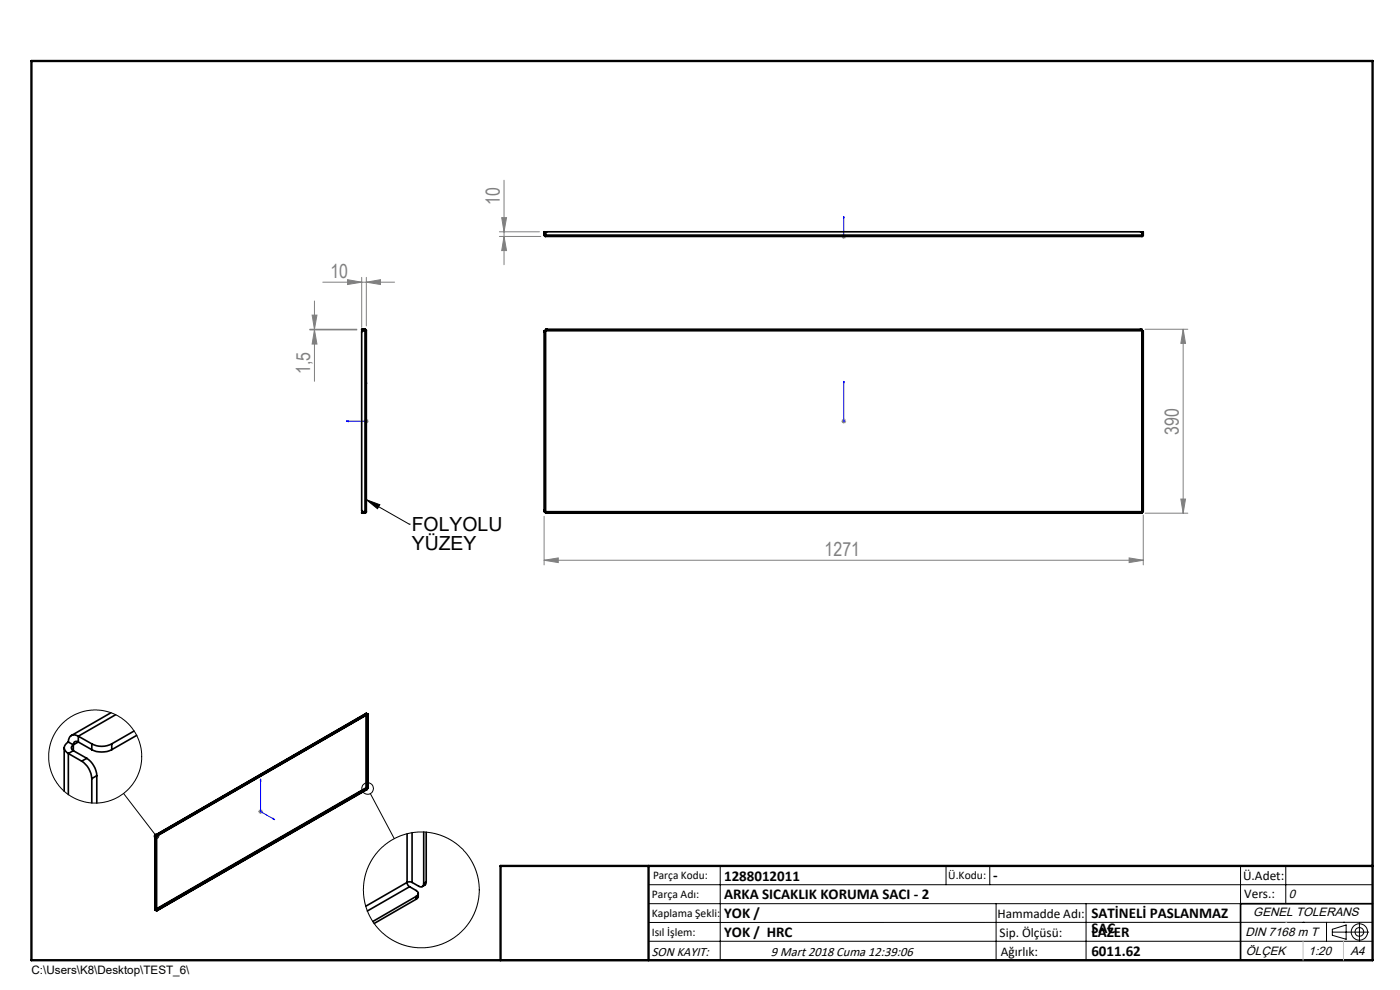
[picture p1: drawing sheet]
<svg xmlns="http://www.w3.org/2000/svg" width="297mm" height="210mm" viewBox="0 0 297 210" stroke-linecap="round" stroke-linejoin="round" font-family="sans-serif">
<g fill="none" stroke="#000" stroke-width=".21">
<path d="M77.7 106l2.9 1.1-.5 .8zM77.7 106l9.1 5.2M86.8 111.2h.1M26.2 168.3l6.7 8.7M78.6 168.3l5 9.6M137.6 187.7h153.6M137.6 191.7h153.6M137.6 199.7h153.6M152.8 183.7v20M200.7 183.7v4M210 183.7v4M211.3 191.7v12"/>
<path d="M230.4 191.7v12M263.2 183.7v20M272.8 183.7v8M276.4 195.6h.1M281.4 195.6v4.1M282.6 197.7h7.8M282.6 197.1l3-.9v3l-3-.8zM285 195.6h.1M288.4 195.8v3.8M291.2 195.6l-153.6 .1"/>
<circle cx="33.2" cy="177.4" r=".49"/>
<circle cx="78" cy="167.3" r="1.24"/>
<circle cx="288.4" cy="197.7" r="1.74"/>
<circle cx="288.4" cy="197.7" r=".93"/>
</g>
<g fill="none" stroke="#00f" stroke-width=".21">
<path d="M179 45.9v.4v-.4M179 50.1v.2zM179 50.2h.1M179 45.9v4.3M73.5 89.4l.4-.2v.3zM77.7 80.9l.1 .4h-.2zM77.7 80.9v8.5h-4.2M179 89.2v.3zM179 80.9v.4v-.4M179 89.4h.1M179 80.9v8.5M55.3 165.2l.1 .4-.2-.1z"/>
<path d="M55.3 165.2v6.9l3 1.8M58 173.6l.3 .3-.3-.1z"/>
</g>
<g fill="none" stroke="#808080" stroke-width=".21">
<path d="M106.9 38.2v18M68.5 59.9h15.2M73.7 59.3l3 .6-3 .5zM76.7 58.8v10.7M77.7 59.9l3-.6v1.1zM77.7 58.8v10.3M105.9 50.2h8.8M105.9 49.2h8.5M106.4 46.2h1.1l-.6 3zM106.9 50.2l.6 3h-1.1zM178.5 50.2h1M178.6 49.8l.8 .7"/>
<path d="M179 49.7v1M179.4 49.8l-.8 .7M65.7 69.8h10M65.7 70h10M66.2 66.8h1l-.5 3zM66.7 63.8v17.1M66.7 70l.5 3h-1zM242.9 69.8h9.1M251 69.8v39.1M251 69.8l.5 3h-1zM77.2 89.4h1M77.4 89l.7 .7"/>
<path d="M77.7 88.9v.9M78.1 89l-.7 .7M178.5 89.4h1M178.6 89l.8 .7M179 88.9v.9M179.4 89l-.8 .7M115.4 118.8l3-.5v1zM115.4 109.5v10.3M115.4 118.8h127.1M239.5 118.3l3 .5-3 .5zM242.5 109.2v10.6M242.9 108.9h9.1"/>
<path d="M250.5 105.9h1l-.5 3zM54.8 172.1h1M54.9 171.8l.7 .7M55.3 171.7v.9M55.6 171.8l-.7 .7"/>
</g>
<path d="M291.2 191.7h-28v12M106.2 203.7h185" fill="none" stroke="#000" stroke-width=".35"/>
<path d="M6.7 12.9h284.5v190.8h-284.5zM137.6 183.7v20M291.2 183.7h-185v20" fill="none" stroke="#000" stroke-width=".5"/>
<path d="M272.8 195.6h.1M276.4 199.7v4M285 199.7v4" fill="none" stroke="#c0c0c0" stroke-width=".21"/>
<path d="M77.7 106l2.9 1.1-.5 .8z" fill="#000"/>
<g fill="#00f">
<path d="M179 89.2v.3zM179 80.9v.4z"/>
<path d="M179 45.9v.4zM179 50.1v.2z"/>
<path d="M73.5 89.4l.4 .1v-.3zM77.7 80.9l-.1 .4h.2z"/>
<path d="M58 173.6l.3 .3-.3-.1zM55.3 165.2l.1 .4-.2-.1zM297.1 57.5v.2zM297.1 49.1v.4z"/>
</g>
<g fill="#808080">
<path d="M77.7 59.9l3-.6v1.1zM73.7 59.3l3 .6-3 .5z"/>
<path d="M115.4 118.8l3-.5v1zM239.5 118.3l3 .5-3 .5z"/>
<path d="M250.5 105.9h1l-.5 3zM251 69.8l.5 3h-1z"/>
<path d="M106.9 50.2l.6 3h-1.1zM106.4 46.2h1.1l-.6 3z"/>
<path d="M66.2 66.8h1l-.5 3zM66.7 70l.5 3h-1z"/>
</g>
<g fill="none" stroke="#000" stroke-width=".35">
<path d="M115.4 49.9l.3 .3M115.4 49.5v-.3h.2v.3M115.4 49.5v.4M115.4 49.9h.2M115.4 49.5h.2M115.6 49.9l.1 .1M115.6 49.5v.4M115.7 49.9v-.6l.3-.1h126l.2 .1 .1 .6M115.7 49.9v.3M115.7 49.9h126.6M115.7 50.2h126.6M242.3 49.9v.3"/>
<path d="M242.4 49.5v-.3h.1v.3M242.4 49.9l-.1 .1M242.4 49.5v.4M242.4 49.9h.1M242.4 49.5h.1M242.5 49.9l-.2 .3M242.5 49.5v.4M77 69.8h-.3v.2h.3M77 69.8h.4M77 70h.4M77 69.8v.2M77.4 70.2h-.5l-.2 .1v38.1l.3 .1h.4"/>
<path d="M77.4 70.2h.3M77.4 69.8l.3 .4M77.4 70l.2 .2M77.4 69.8v.2M77.4 70.2v38.3M77.7 70.2v38.3M115.4 70.4h.2M115.4 70.4v37.9M115.6 70.2h-.2v.2M115.6 70.2v.2M115.6 70.2h.1M115.6 70.4v37.9"/>
<path d="M115.7 70h.3M115.7 70v.2M115.7 70.2v38.3M115.7 70.2h126.6M116 69.8h-.3v.2M116 69.8v.2M116 69.8h125.9M116 70h125.9M241.9 69.8h.4v.2M241.9 70h.4M241.9 69.8v.2M242.3 70v.2"/>
<path d="M242.3 70.2h.1M242.3 70.2v38.3M242.4 70.2h.1v.2M242.4 70.2v.2M242.4 70.4h.1M242.4 70.4v37.9M242.5 70.4v37.9M77 108.7h-.3v.2h.3M77 108.9h.4M77 108.7h.4M77 108.7v.2M77.4 108.5h.3"/>
<path d="M77.4 108.7v.2M77.6 108.5l-.2 .2M77.7 108.5l-.3 .4M115.4 108.3v.2h.2M115.4 108.3h.2M115.6 108.3v.2M115.6 108.5h.1M115.7 108.7v.2h.3M115.7 108.7h.3M115.7 108.5v.2M115.7 108.5h126.6M116 108.7v.2"/>
<path d="M116 108.9h125.9M116 108.7h125.9M241.9 108.7h.4M241.9 108.7v.2M242.3 108.7v.2h-.4M242.3 108.5v.2M242.3 108.5h.1M242.4 108.3v.2M242.4 108.3h.1M242.5 108.3v.2h-.1M13.6 158.6v9.2M14.5 157.4a1.28 1.28 0 0 0-.9 1.2 1.28 1.28 0 0 0 .9 1.2"/>
<path d="M14.5 159.8v8.7M14.5 159.8l2.8 1.7M14.5 157.4l1.1 .6M15.6 158a.66 .66 0 0 0-.5 .6 .66 .66 0 0 0 .5 .6M15.6 159.2l-1.1 .6M15.6 159.2l2.8 1.7M15.6 158v1.2M16.6 156.2a1.3 1.3 0 0 0-1.5-.2 1.3 1.3 0 0 0-.6 1.4M16.6 157.4a.65 .65 0 0 0-.7-.1 .65 .65 0 0 0-.3 .7M16.6 156.2l2.9 1.6M16.6 156.2v1.2M16.6 157.4l2.9 1.6"/>
<path d="M16.6 157.4l-1 .6M19.5 159a4.8 4.8 0 0 0 4.2 0M19.5 157.8a4.5 4.5 0 0 0 4.2 0M19.5 157.8v1.2M23.5 151.2l-8.4 4.8M23.7 157.8v1.2M24.5 151.6l-7.9 4.6M28.4 155.1l-4.7 2.7M29 156l-5.3 3M77.7 151.7v15.4M77.8 151.3l-44.9 25.9M77.8 151.3l-44.8 25.9"/>
<path d="M77.8 151.3l.1 .1M77.8 151.7v15.4M77.9 151.4v.1M77.9 151.5l-44.5 25.7M77.9 151.6l-44.5 25.7M77.9 151.4l.1 .1M77.9 151.5v.1M77.9 151.5h.1M77.9 151.5l.1 .2M78 151.5l.1 .2M78 151.5h-.1M78 151.7v15.4"/>
<path d="M78.1 151.7h-.1M78.1 151.7v15.4M17.3 161.5a4.7 4.7 0 0 1 2.2 3.7M18.4 160.9a4.8 4.8 0 0 1 2.1 3.6M18.4 160.9l-1.1 .6M19.5 165.2v5.1M20.5 164.5l-1 .7M20.5 164.5v5.8M32.9 177.3v15.7M32.9 177.2v.1M32.9 177.3l.2 .1M32.9 177.2h.1"/>
<path d="M32.9 177.2v15.8M32.9 177.3h.1M33 177.2h-.1M33 177.2h.2M33 177.2h.1M33 177.2l.2 .1M33.1 177.4l.1 .2M33.1 177.4h.1M33.2 177.3h.2M33.2 177.2h.2M33.2 177.6h.1M33.2 177.2v.1"/>
<path d="M33.2 177.6v15.5M33.2 177.6v15.4M33.4 177.2v.1M77.7 167.1l.1 .1M77.7 167.1h.1M77.7 167.1l-44.5 25.7M77.8 167.2l.1 .2M77.8 167.2l-44.6 25.7M77.8 167.1h.2M77.9 167.4l-44.5 25.7M77.9 167.5l-44.5 25.6M77.9 167.4v.1"/>
<path d="M77.9 167.3v.2M78 167.1h.1M78.1 167.1l-.1 .1M86.4 176.9v10.3M87.4 176.6v10.6M89.9 176.5v10.9M90.4 176.5v10.6M32.9 193h.3M33 193.1h.1M33 193.1h.2M33.2 193.1h.2M33.2 193v.1"/>
<path d="M33.2 193h.1M33.4 193.1h.1M86.4 187.2l.1 .5 .4 .4M86.4 187.2l.5-.2 .5 .2M86.4 187.2l-8.8 5M86.9 188.1l1.4 .8a.66 .66 0 0 1 .4 .6 .66 .66 0 0 1-.4 .6M86.9 188.1l-9 5.1M87.4 187.2l1.4 .8a.65 .65 0 0 0 .8 .1 .65 .65 0 0 0 .3-.7M88.3 190.1l-9.2 5.4M88.3 190.1v.6M88.3 190.7l-8.9 5.2M88.7 189.5v.8l-.4 .4"/>
<path d="M90.4 187.1l-.2 .5-.6 .5M90.4 187.1l-.5 .3"/>
</g>
<g fill="none" stroke="#000" stroke-width=".21">
<circle cx="20.2" cy="160.5" r="9.9"/>
<circle cx="89.4" cy="188.8" r="12.3"/>
</g>
<g font-size="4.1" fill="#808080">
<text x="106" y="43.5" transform="rotate(-90 106 43.5)">10</text>
<text x="70.1" y="58.9">10</text>
<text x="65.8" y="79.3" transform="rotate(-90 65.8 79.3)">1,5</text>
<text x="250.1" y="92.2" transform="rotate(-90 250.1 92.2)">390</text>
<text x="174.9" y="117.9">1271</text>
</g>
<g font-size="4.1">
<text x="87.4" y="112.7">FOLYOLU</text>
<text x="87.4" y="116.7">YÜZEY</text>
</g>
<g font-size="3.2">
<text x="153.6" y="186.8">1288012011</text>
<text x="153.6" y="190.8">ARKA SICAKLIK KORUMA SACI - 2</text>
<text x="210.7" y="186.6">-</text>
<text x="153.6" y="194.8">YOK /</text>
<text x="231.5" y="194.8">SATİNELİ PASLANMAZ</text>
<text x="231.5" y="198">SAC</text>
<text x="153.6" y="198.8">YOK / HRC</text>
<text x="231.5" y="198.7">LAZER</text>
<text x="231.5" y="202.8">6011.62</text>
</g>
<g font-size="2.8">
<text x="263.7" y="186.7">Ü.Adet:</text>
<text x="263.9" y="190.5">Vers.:</text>
<text x="211.6" y="194.8">Hammadde Adı:</text>
<text x="138.3" y="202.8">SON KAYIT:</text>
<text x="163.6" y="202.8">9 Mart 2018 Cuma 12:39:06</text>
<text x="212.1" y="198.7">Sip. Ölçüsü:</text>
<text x="212.3" y="202.7">Ağırlık:</text>
</g>
<g font-size="2.6">
<text x="273.4" y="190.4">0</text>
<text x="265.9" y="194.4">GENEL TOLERANS</text>
<text x="264.2" y="198.5">DIN 7168 m T</text>
<text x="264.3" y="202.6">ÖLÇEK</text>
<text x="277.6" y="202.6">1:20</text>
<text x="286.5" y="202.6">A4</text>
</g>
<g font-size="2.5">
<text x="138.3" y="190.5">Parça Adı:</text>
<text x="138.5" y="186.5">Parça Kodu:</text>
<text x="201.2" y="186.5">Ü.Kodu:</text>
<text x="138.3" y="194.5">Kaplama Şekli:</text>
<text x="138.3" y="198.6">Isıl İşlem:</text>
<text x="6.7" y="206.7">C:\Users\K8\Desktop\TEST_6\</text>
</g>
</svg>
